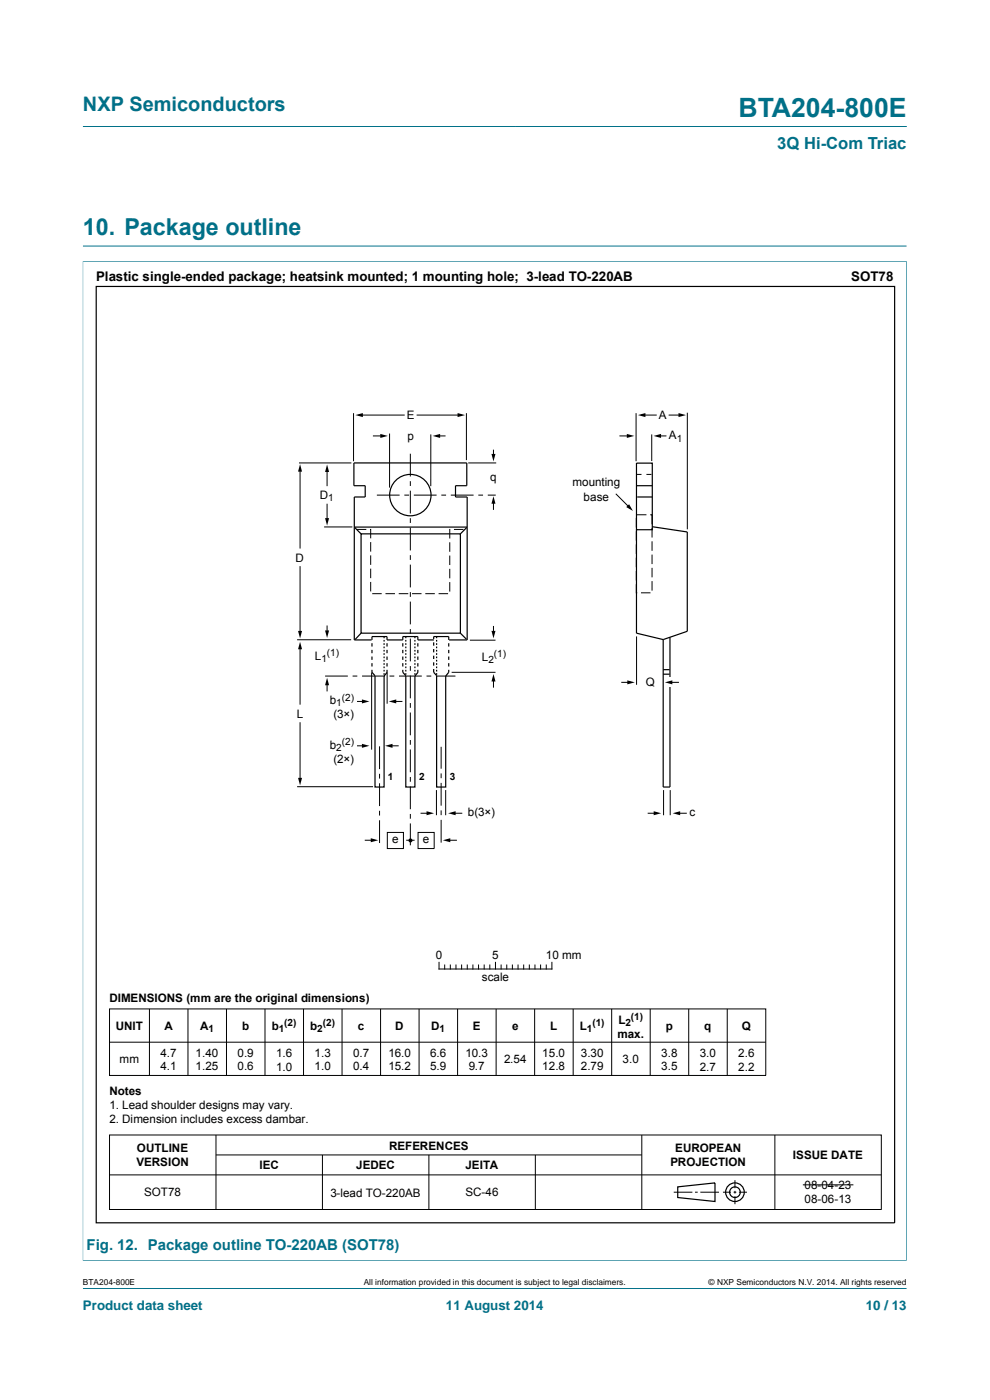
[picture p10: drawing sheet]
<svg xmlns="http://www.w3.org/2000/svg" width="210mm" height="297mm" viewBox="0 0 210 297" stroke-linecap="round" stroke-linejoin="round" font-family="sans-serif">
<path d="M17.6 26.8h174.7M17.5 55.5h174.9M17.6 55.4v212.1M17.6 52.2h174.7M192.3 55.4v212.1M17.5 267.4h174.9M17.6 273.3h174.7" fill="none" stroke="#007088" stroke-width=".21"/>
<g fill="none" stroke="#000" stroke-width=".21">
<path d="M63.4 98.2h11.1M63.6 99.7v16.7M69.4 99.8v3.3M75 87.7v10.1M76.1 88.1h9.7M79.1 92.5h2.4M82.6 92v11.4M87 96.3v4.8M88.4 88.1h9.4M91.4 92.2v10.9M92.5 92.5h2M98.9 87.7v9.9"/>
<path d="M99.3 98.2h6M104.7 95.4v1.5M131.4 92.5h2.3M134.9 87.7v10.1M136 88.1h3.3M138.2 92.2v5.6M139.3 92.5h2.1M141.8 88.1h2.9M145.8 87.6v24.7M68.8 111.8h5.9M69.4 106.9v3.6M75.7 112.3h2"/>
<path d="M78.5 112.3h.1v1.9M78.6 115v2M78.6 117.8v2M79.9 105h4.9M85.8 105h1M87 102.1v1M87 104.1v4.8M87 109.9v1M87 111.9v4.9M87 117.8v1M87 119.8v4.8M87.8 105h4.8"/>
<path d="M93.6 105h1M95.4 115v2.1M95.4 117.9v2M95.5 112.3l-.1 1.9M95.6 105h4.9M96.3 112.3h2M101.5 105h1M103.5 105h1.7M104.7 106.5v1.7M135 109.9v2M135 112.7v2M135 115.5v2"/>
<path d="M135 118.3v2M135 100.6h1.1M135.1 109.2h2M137.1 100.6h1.1M137.9 109.2h.4v2M138.3 112v2M138.3 114.8v2M138.3 117.7v2M63 135.7h11.5M63.6 120.1v14.3M63.6 137.4v12.1M69.4 132.7v1.6"/>
<path d="M78.6 120.6v2M78.6 123.5v2M79 125.9h2M81.8 125.9h2M84.6 125.9h2M87 125.6v1M87 127.6v4.9M87 133.5v1M87 135.5v4.8M87.4 125.9h2M90.2 125.9h2M93 125.9h2"/>
<path d="M95.4 120.7v2M95.4 123.5v2M99.7 135.8h5.4M104.7 132.8v1.6M135 123.9v1.9h.2M135 121.1v2M135 135v10.3M136 125.8h2M138.3 120.5v2M138.3 123.3v2M63.6 153.2v12.4M69 143.4h4.8"/>
<path d="M69.4 145.1v1.6M74.8 143.4h1M75.7 148.8h1.7M75.7 158.2h1.7M76.8 143.4h4.8M78.8 142.7v16.3M80.5 158.3v4.9M82.1 142.7v6.6M82.6 143.4h1M82.9 158.2h1.7M83.7 148.8h1.7M84.6 143.4h4.9"/>
<path d="M87 141.3v1M87 143.3v4.8M87 149.1v1.1M87 151.2v4.8M87 157v1M87 159v4.8M90.5 143.4h1M92.5 143.4h4.1M93.6 158.4v4.7M95.8 142.6h9.3M104.7 144.3v1.6M131.8 144.8h2"/>
<path d="M63 166.9h16.1M77.4 178.3h2M80.5 164.2v1M80.5 166.2v4.8M80.5 172v1M80.5 174v4.8M82.2 176.6h3.4v3.4h-3.4zM86.2 178.3h1.7M87 164.8v1M87 166.8v4.9M87 172.7v1M87 174.7v4.6"/>
<path d="M88.7 176.6h3.4v3.4h-3.4zM89.2 172.5h2M92.6 167.6v5.3M93.6 164.1v1M93.6 166.1v4.8M93.6 171.9v1M93.6 173.9v4.9M94.5 167.6v5.3M94.8 178.3h2.1M95.9 172.5h2.2M137.4 172.5h2M140.8 167.6v5.3"/>
<path d="M142.2 167.6v5.3M143.6 172.5h2.1M23.2 214h139.2v14.1h-139.2zM31.7 214v14.1M39.9 214v14.1M48 214v14.1M56.2 214v14.1M64.4 214v14.1M72.6 214v14.1M80.7 214v14.1M88.9 214v14.1M93.1 204.2v1.4h24v-1.4"/>
<path d="M94.3 204.7v.9M95.5 204.7v.9M96.7 204.7v.9M97.1 214v14.1M97.9 204.7v.9M99.1 204.7v.9M100.3 204.7v.9M101.5 204.7v.9M102.7 204.7v.9M103.9 204.7v.9M105.1 204.2v1.4M105.2 214v14.1"/>
<path d="M106.3 204.7v.9M107.5 204.7v.9M108.7 204.7v.9M109.9 204.7v.9M111.1 204.7v.9M112.3 204.7v.9M113.4 214v14.1M113.5 204.7v.9M114.7 204.7v.9M115.9 204.7v.9M121.6 214v14.1M129.7 214v14.1"/>
<path d="M137.9 214v14.1M146.1 214v14.1M154.3 214v14.1M23.2 221.1h139.2M23.2 240.8h163.7v15.8h-163.7zM23.2 249.2h163.7M45.8 240.8v15.8M45.8 245h90.3M68.4 245v11.6M91 245v11.6M113.6 245v11.6M136.1 240.8v15.8"/>
<path d="M142.9 252.9h4M147.4 252.9h.6M148.6 252.9h3.9M153.4 252.9h1.7M155.6 252.9h.6M155.9 250.4v1.7M155.9 252.6v.6M155.9 253.8v1.7M156.7 252.9h1.7M164.4 240.8v15.8"/>
</g>
<g fill="none" stroke="#000" stroke-width=".25">
<path d="M20.4 60.8h169.4v198.6h-169.4zM135 98.3h3.4v14.1h-3.4zM75.2 111.8h23.9M75.2 111.9l1.4 1.4M76.6 113.3h21.1v21h-21.1zM99 111.9l-1.3 1.4M135 112.4v21.9l5.7 1.4M135.1 103h3.3M135.2 105.4h3.2M138.4 111.7l7.4 1.2v21l-5.1 1.8M76.6 134.3l-1.3 1.4M78.8 135.8h-3.6v-30.4h2.3v-2.4h-2.4v-4.8h23.9v4.8h-2.4v2.4h2.5v30.4h-3.8"/>
<path d="M78.9 135.7v-.7h3.2v.8h3.3M78.9 136.5v.7M78.9 137.9v.7M78.9 139.3v.7M81.5 135v.4M81.5 135.7v.4M81.5 136.5v.3M81.5 137.2v.3M81.5 137.9v.3M81.5 138.6v.3M81.5 139.3v.3M81.5 140v.3"/>
<path d="M82.1 136.5v.7M82.1 137.9v.7M82.1 139.3v.7M88.6 135.8h3.4M92 135.6v-.6h3.2v.7M92 136.3v.7M92 137.7v.7M92 139.1v.7M95.2 136.5v.7M95.2 137.9v.7M95.2 139.3v.7M97.7 134.3l1.2 1.3"/>
<path d="M142.1 135.2v31.8h-1.4v-31.3M78.9 140.7v.7M78.9 142.1v.5l.6 .7M79.5 143.4v23.6h2v-23.6M81.5 140.7v.3M81.5 141.4v.3M81.5 142.1v.4M81.5 142.8v.4M82.1 140.7v.7M82.1 142.1v.6M86.1 143.4v23.6h1.9v-23.6M92 140.5v.7"/>
<path d="M92 141.9v.7M95.2 142.1v.5l-.7 .8v23.6h-1.9v-23.6M95.2 140.7v.7M140.7 143h1.3M140.7 142.1h1.3M143.8 251.8l7.9-.9v4l-7.9-.9z"/>
<circle cx="87" cy="105" r="4.4"/>
<circle cx="155.9" cy="252.9" r="1.13"/>
<circle cx="155.9" cy="252.9" r="1.98"/>
</g>
<g fill="#000">
<path d="M75.4 88.1l1.6-.5v.9zM80.7 92.1l1.6 .4-1.6 .4zM91.8 92.5l1.6-.4v.8zM97.1 87.6l1.6 .5-1.6 .4zM104.3 96.3h.8l-.4 1.6zM133 92.1l1.6 .4-1.6 .4zM135.3 88.1l1.6-.5v.9zM138.6 92.5l1.6-.4v.8zM143.9 87.6l1.6 .5-1.6 .4zM63.6 98.5l.5 1.6h-.9zM69.4 98.5l.4 1.6h-.8zM69 109.9h.8l-.4 1.6z"/>
<path d="M104.7 105.3l.4 1.6h-.8zM63.6 136.2l.5 1.5h-.9zM63.2 133.8h.9l-.5 1.6zM69 133.7h.8l-.4 1.6zM104.3 133.8h.8l-.4 1.6zM69.4 143.8l.4 1.6h-.8zM76.8 148.4l1.6 .4-1.6 .4zM76.8 157.8l1.6 .4-1.6 .4zM81.7 158.2l1.6-.4v.8zM82.5 148.8l1.6-.4v.8zM104.7 143l.4 1.6h-.8zM133.1 144.3l1.6 .5-1.6 .4z"/>
<path d="M63.2 165h.9l-.5 1.6zM78.6 177.8l1.6 .5-1.6 .4zM90.5 172.1l1.6 .4-1.6 .4zM93.9 178.3l1.6-.5v.9zM95.1 172.5l1.6-.4v.8zM138.7 172.1l1.6 .4-1.6 .4zM142.7 172.5l1.6-.4v.8z"/>
<circle cx="87.1" cy="178.3" r=".43"/>
</g>
<path d="M141.7 143.8h.9v1.9h-.9z" fill="#fff"/>
<path d="M130.6 104.8l3.1 3M141.9 144.8h2.1M170.3 251.4h10.7" fill="none" stroke="#000" stroke-width=".21"/>
<path d="M133.4 107l.9 1.4-1.5-.8zM141 144.8l1.6-.5v.9z" fill="#000"/>
<g fill="none" stroke="#000" stroke-width=".25">
<path d="M85.4 135.7v-.7h3.2v.7M85.4 136.5v.7M85.4 137.9v.7M85.4 139.3v.7M86.1 135v.4M86.1 135.7v.4M86.1 136.5v.3M86.1 137.2v.3M86.1 137.9v.3M86.1 138.6v.3M86.1 139.3v.3M86.1 140v.3"/>
<path d="M88 135v.4M88 135.7v.4M88 136.5v.3M88 137.2v.3M88 137.9v.3M88 138.6v.3M88 139.3v.3M88 140v.3M88.6 136.5v.7M88.6 137.9v.7M88.6 139.3v.7M92.6 135v.4"/>
<path d="M92.6 135.7v.4M92.6 136.5v.3M92.6 137.2v.3M92.6 137.9v.3M92.6 138.6v.3M92.6 139.3v.3M92.6 140v.3M82.1 142.6l-.6 .8M85.4 140.7v.7M85.4 142.1v.5l.7 .7M86.1 140.7v.3M86.1 141.4v.3"/>
<path d="M86.1 142.1v.4M86.1 142.8v.4M88 140.7v.3M88 141.4v.3M88 142.1v.4M88 142.8v.4M88.6 140.7v.7M88.6 142.1v.6M88.7 142.6l-.7 .8M92 142.6l.6 .7M92.6 140.7v.3M92.6 141.4v.3"/>
<path d="M92.6 142.1v.4M92.6 142.8v.4"/>
</g>
<text font-size="5.6" fill="#007088" x="156.7" y="24.8">BTA204-800E</text>
<text font-size="4.9" fill="#007088" x="17.6" y="49.8">10. Package outline</text>
<text font-size="4.2" fill="#007088" x="17.6" y="23.6">NXP Semiconductors</text>
<text font-size="3.5" fill="#007088" x="164.9" y="31.7">3Q Hi-Com Triac</text>
<text font-size="3.2" fill="#007088" x="18.4" y="265.2">Fig. 12. Package outline TO-220AB (SOT78)</text>
<g font-size="2.8">
<text x="20.4" y="59.6">Plastic single-ended package; heatsink mounted; 1 mounting hole; 3-lead TO-220AB</text>
<text x="180.6" y="59.6">SOT78</text>
</g>
<g font-size="2.8" fill="#007088">
<text x="17.6" y="277.9">Product data sheet</text>
<text x="94.6" y="277.9">11 August 2014</text>
<text x="183.7" y="277.9">10 / 13</text>
</g>
<g font-size="2.5">
<text x="86.3" y="89">E</text>
<text x="139.7" y="89">A</text>
<text x="86.5" y="93.4">p</text>
<text x="141.9" y="93.2">A</text>
<text x="67.9" y="105.8">D</text>
<text x="104" y="102.1">q</text>
<text x="121.5" y="103.2">mounting</text>
<text x="123.8" y="106.2">base</text>
<text x="62.7" y="119.2">D</text>
<text x="66.8" y="140">L</text>
<text x="102.2" y="140.2">L</text>
<text x="69.9" y="149.4">b</text>
<text x="137" y="145.4">Q</text>
<text x="63" y="152.3">L</text>
<text x="70.7" y="152.4">(3×)</text>
<text x="69.9" y="158.8">b</text>
<text x="70.7" y="161.8">(2×)</text>
<text x="99.2" y="173.2">b(3×)</text>
<text x="146.2" y="173.2">c</text>
<text x="83.2" y="178.9">e</text>
<text x="89.7" y="178.9">e</text>
<text x="92.4" y="203.5">0</text>
<text x="104.4" y="203.5">5</text>
<text x="115.8" y="203.5">10 mm</text>
<text x="102.2" y="208.2">scale</text>
<text x="23.2" y="212.6">DIMENSIONS (mm are the original dimensions)</text>
<text x="24.5" y="218.5">UNIT</text>
<text x="34.9" y="218.5">A</text>
<text x="42.4" y="218.5">A</text>
<text x="51.3" y="218.5">b</text>
<text x="57.6" y="218.5">b</text>
<text x="65.8" y="218.5">b</text>
<text x="75.9" y="218.5">c</text>
<text x="83.9" y="218.5">D</text>
<text x="91.5" y="218.5">D</text>
<text x="100.3" y="218.5">E</text>
<text x="108.6" y="218.5">e</text>
<text x="116.7" y="218.5">L</text>
<text x="123" y="218.5">L</text>
<text x="131" y="220.2">max.</text>
<text x="131.2" y="217.2">L</text>
<text x="141.2" y="218.5">p</text>
<text x="149.4" y="218.5">q</text>
<text x="157.3" y="218.5">Q</text>
<text x="25.4" y="225.6">mm</text>
<text x="34.1" y="224.2">4.7</text>
<text x="34.1" y="227">4.1</text>
<text x="41.5" y="224.2">1.40</text>
<text x="41.5" y="227">1.25</text>
<text x="50.4" y="224.2">0.9</text>
<text x="50.4" y="227">0.6</text>
<text x="58.6" y="224.2">1.6</text>
<text x="58.6" y="227.2">1.0</text>
<text x="66.7" y="224.2">1.3</text>
<text x="66.7" y="227">1.0</text>
<text x="74.9" y="224.2">0.7</text>
<text x="74.9" y="227">0.4</text>
<text x="82.4" y="224.2">16.0</text>
<text x="82.4" y="227">15.2</text>
<text x="91.2" y="224.2">6.6</text>
<text x="91.2" y="227">5.9</text>
<text x="98.7" y="224.2">10.3</text>
<text x="99.4" y="227">9.7</text>
<text x="106.9" y="225.6">2.54</text>
<text x="115" y="224.2">15.0</text>
<text x="115" y="227">12.8</text>
<text x="123.2" y="224.2">3.30</text>
<text x="123.2" y="227">2.79</text>
<text x="132.1" y="225.6">3.0</text>
<text x="140.3" y="224.2">3.8</text>
<text x="140.3" y="227">3.5</text>
<text x="148.4" y="224.2">3.0</text>
<text x="148.4" y="227.2">2.7</text>
<text x="156.6" y="224.2">2.6</text>
<text x="156.6" y="227.2">2.2</text>
<text x="23.2" y="232.4">Notes</text>
<text x="23.2" y="235.4">1. Lead shoulder designs may vary.</text>
<text x="23.2" y="238.3">2. Dimension includes excess dambar.</text>
<text x="29" y="244.4">OUTLINE</text>
<text x="82.5" y="243.9">REFERENCES</text>
<text x="143.2" y="244.4">EUROPEAN</text>
<text x="168.2" y="245.8">ISSUE DATE</text>
<text x="28.9" y="247.4">VERSION</text>
<text x="55" y="248.1">IEC</text>
<text x="75.5" y="248.1">JEDEC</text>
<text x="98.7" y="248.1">JEITA</text>
<text x="142.2" y="247.4">PROJECTION</text>
<text x="30.6" y="253.7">SOT78</text>
<text x="70.1" y="253.9">3-lead TO-220AB</text>
<text x="98.7" y="253.7">SC-46</text>
<text x="170.7" y="252.2">08-04-23</text>
<text x="170.7" y="255.2">08-06-13</text>
</g>
<g font-size="2.1">
<text x="143.6" y="93.7">1</text>
<text x="69.6" y="106.3">1</text>
<text x="68.2" y="140.5">1</text>
<text x="69.3" y="139.3">(1)</text>
<text x="103.6" y="140.7">2</text>
<text x="104.8" y="139.5">(1)</text>
<text x="71.3" y="149.9">1</text>
<text x="72.5" y="148.7">(2)</text>
<text x="71.3" y="159.3">2</text>
<text x="72.5" y="158.1">(2)</text>
<text x="82.3" y="165.6">1</text>
<text x="88.9" y="165.6">2</text>
<text x="95.4" y="165.6">3</text>
<text x="44.2" y="219">1</text>
<text x="59.2" y="219">1</text>
<text x="60.3" y="217.8">(2)</text>
<text x="67.3" y="219">2</text>
<text x="68.5" y="217.8">(2)</text>
<text x="93.3" y="219">1</text>
<text x="124.5" y="219">1</text>
<text x="125.7" y="217.8">(1)</text>
<text x="132.7" y="217.7">2</text>
<text x="133.8" y="216.4">(1)</text>
</g>
<g font-size="1.8">
<text x="17.6" y="272.7">BTA204-800E</text>
<text x="77.2" y="272.7">All information provided in this document is subject to legal disclaimers.</text>
<text x="150.3" y="272.7">© NXP Semiconductors N.V. 2014. All rights reserved</text>
</g>
</svg>
